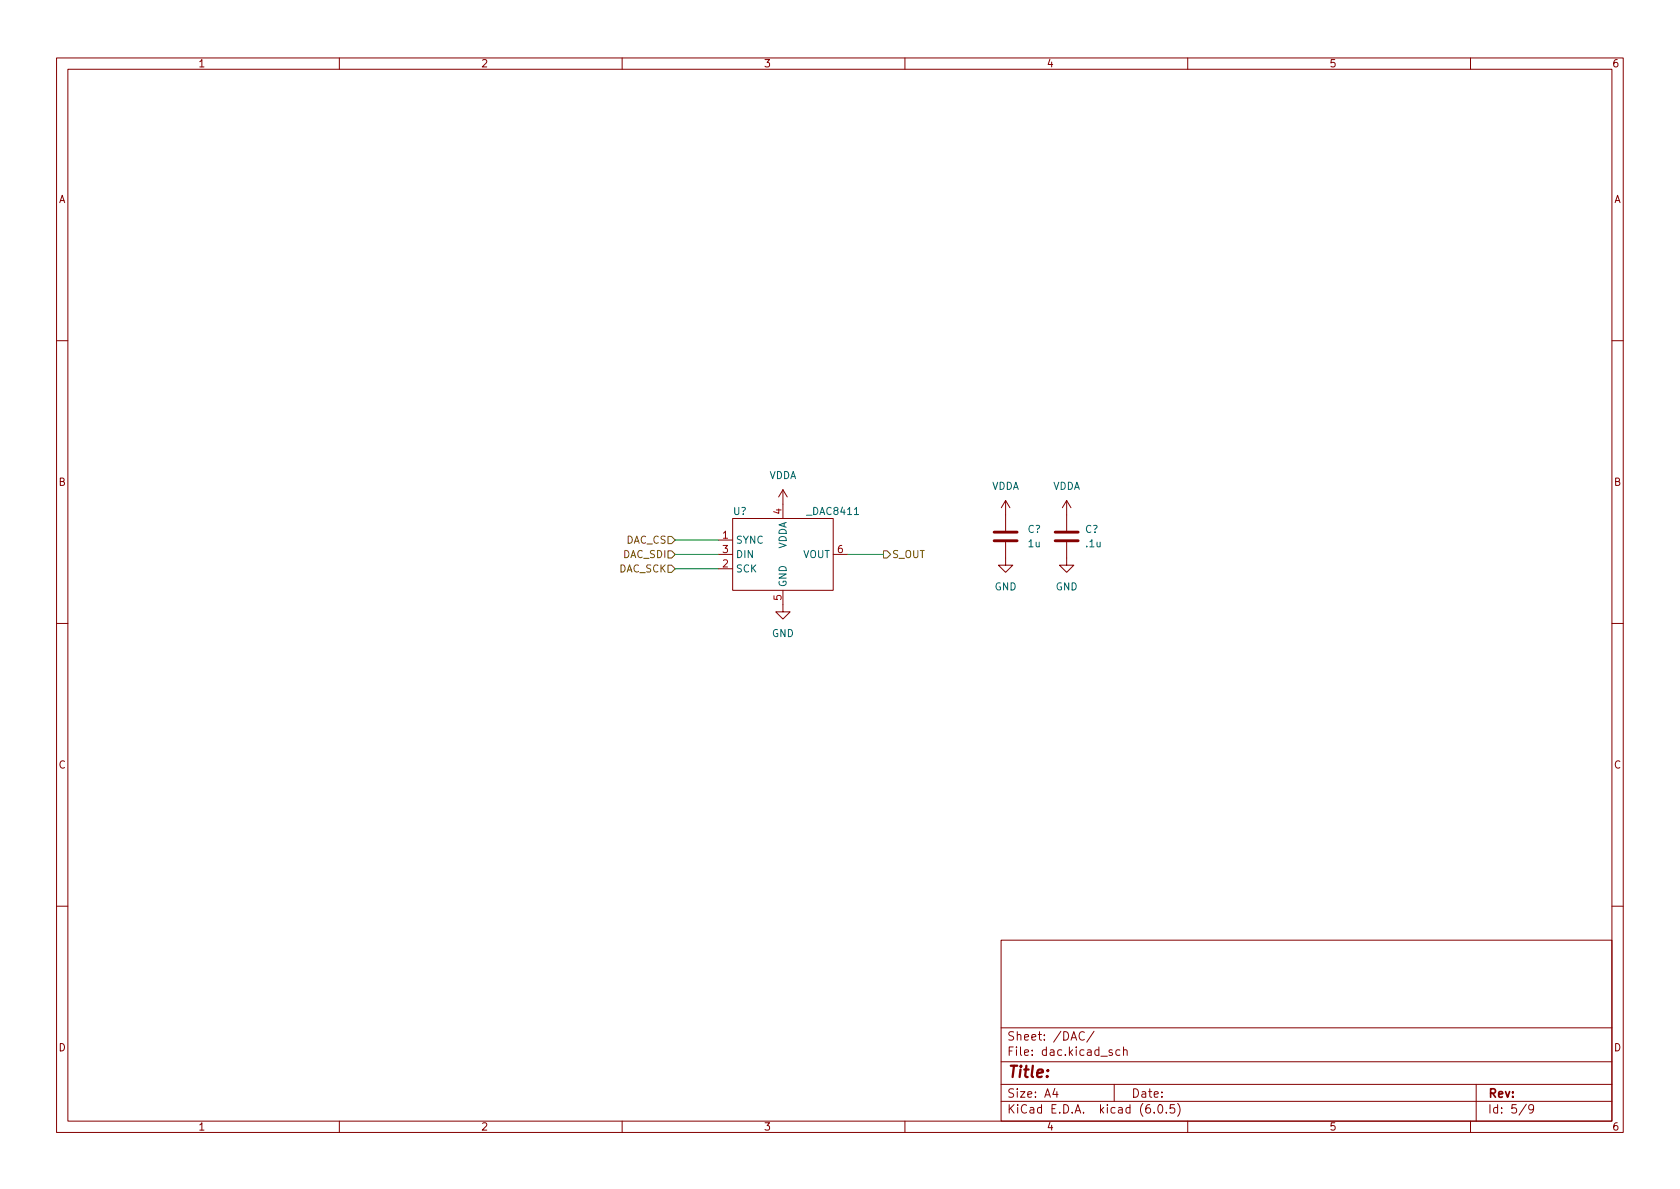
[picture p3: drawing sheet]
<svg xmlns="http://www.w3.org/2000/svg" width="297mm" height="210mm" viewBox="0 0 297 210" stroke-linecap="round" stroke-linejoin="round" font-family="sans-serif">
<g fill="none" stroke="#840000" stroke-width=".18">
<path d="M10 10.2h277v190.1h-277zM12 12.2h273v186.1h-273zM60 10.2v2M110 10.2v2M160 10.2v2M210 10.2v2M260 10.2v2M10 60.2h2M285 60.2h2M127 95.5h2.5M127 98h2.5M129.5 91.7h17.8v12.7h-17.8z"/>
<path d="M138.4 86.6l-.7 1.3M138.4 86.6v5.1M138.4 86.6l.8 1.3M147.3 98h2.6M177.8 95.9v4h1.3l-1.3 1.3-1.3-1.3h1.3M177.8 88.5v5.3M177.8 88.5l-.8 1.3M177.8 88.5l.8 1.3M188.6 95.9v4h1.3l-1.3 1.3-1.3-1.3h1.3M188.6 88.5l-.8 1.3M188.6 88.5v5.3M188.6 88.5l.8 1.3"/>
<path d="M10 110.2h2M127 100.6h2.5M138.4 104.4v3.8h1.3l-1.3 1.3-1.2-1.3h1.2M285 110.2h2M10 160.2h2M177 166.3h108v32h-108zM285 160.2h2M60 198.3v2M110 198.3v2M160 198.3v2M177 194.8h108M177 191.8h108"/>
<path d="M177 187.8h108M177 181.8h108M186.5 192.5l-.4 1h1M186.9 193v1M191.7 182.6a.6 .6 0 0 0-.7 0 .6 .6 0 0 0-.2 .7 .56 .56 0 0 0 .3 .6 .56 .56 0 0 0 .6-.1M193.4 182.4l-1.3 1.9M196.6 185.7l-.3-.1-.2 .2v.3l.5 .1v.4h-.5M197 191.8v3M198 185.7l-.4-.1-.3 .3v.4l.1 .3h.6M198.6 185.8l.3-.2 .3 .1 .1 .9M198.6 185.1v1.5M204.1 196.7v.1"/>
<path d="M204.9 195.4l.2-.1a.81 .81 0 0 1 .6 .7 .81 .81 0 0 1-.3 .8h-.2a.81 .81 0 0 1-.6-.6 .81 .81 0 0 1 .3-.8zM206.2 196.7v.1M207.6 195.3h-.7v.7l.2-.1 .5 .1 .1 .2-.1 .5-.2 .1-.5-.1M208.2 195.1a1.72 1.72 0 0 1 0 2.3M210 198.3v2M260 198.3v2M261 191.8v6.5M269.9 195.3l-1.3 1.9M271.2 196l-.3 .3h-.3l-.3-.3 .1-.6 .5-.1 .2 .2a.99 .99 0 0 1-.4 1.3h-.3"/>
</g>
<path d="M175.8 95.6h4M175.8 94.1h4M186.6 95.6h4M186.6 94.1h4" fill="none" stroke="#840000" stroke-width=".51"/>
<path d="M118.1 99.9h.6l.7 .7-.7 .6h-.6zM118.1 97.4h.6l.7 .6-.7 .7h-.6zM118.1 94.9h.6l.7 .6-.7 .6h-.6zM156.2 97.4h.6l.7 .6-.7 .7h-.6z" fill="none" stroke="#725600" stroke-width=".18"/>
<path d="M119.4 98h7.6M119.4 95.5h7.6M149.9 98h6.3M119.4 100.6h7.6" fill="none" stroke="#009600" stroke-width=".18"/>
<text font-size="2.8" fill="#840000" x="178" y="190.6">Title:</text>
<g font-size="2.1" fill="#840000">
<text x="178" y="184">Sheet: /DAC/</text>
<text x="178" y="186.7">File: dac.kicad_sch</text>
<text x="178" y="196.9">KiCad E.D.A. kicad (6.0.5)</text>
<text x="178" y="194.1">Size: A4</text>
<text x="200" y="194.1">Date:</text>
<text x="263" y="194.1">Rev:</text>
<text x="263" y="196.9">Id: 5/9</text>
</g>
<g font-size="1.8" fill="#840000">
<text x="35" y="11.9">1</text>
<text x="85" y="11.9">2</text>
<text x="135" y="11.9">3</text>
<text x="185" y="11.9">4</text>
<text x="235" y="11.9">5</text>
<text x="285" y="11.9">6</text>
<text x="10.3" y="35.9">A</text>
<text x="285.3" y="35.9">A</text>
<text x="10.3" y="85.9">B</text>
<text x="285.3" y="85.9">B</text>
<text x="10.3" y="135.9">C</text>
<text x="285.3" y="135.9">C</text>
<text x="10.3" y="185.9">D</text>
<text x="285.3" y="185.9">D</text>
<text x="35" y="199.9">1</text>
<text x="85" y="199.9">2</text>
<text x="135" y="199.9">3</text>
<text x="185" y="199.9">4</text>
<text x="235" y="199.9">5</text>
<text x="285" y="199.9">6</text>
</g>
<g font-size="1.8" fill="#006464">
<text x="135.9" y="84.7">VDDA</text>
<text x="175.3" y="86.6">VDDA</text>
<text x="186.1" y="86.6">VDDA</text>
<text x="129.6" y="91.1">U?</text>
<text x="142.9" y="91.1">_DAC8411</text>
<text x="181.7" y="94.2">C?</text>
<text x="191.8" y="94.2">C?</text>
<text x="130" y="96.1">SYNC</text>
<text x="130" y="101.2">SCK</text>
<text x="130" y="98.7">DIN</text>
<text x="139.1" y="97.2" transform="rotate(-90 139.1 97.2)">VDDA</text>
<text x="141.9" y="98.7">VOUT</text>
<text x="181.8" y="96.8">1u</text>
<text x="192.1" y="96.8">.1u</text>
<text x="139.1" y="103.9" transform="rotate(-90 139.1 103.9)">GND</text>
<text x="175.8" y="104.4">GND</text>
<text x="186.6" y="104.4">GND</text>
<text x="136.5" y="112.6">GND</text>
</g>
<g font-size="1.8" fill="#a90000">
<text x="127.8" y="95.2">1</text>
<text x="138.2" y="90.9" transform="rotate(-90 138.2 90.9)">4</text>
<text x="127.8" y="100.3">2</text>
<text x="127.8" y="97.8">3</text>
<text x="148.1" y="97.8">6</text>
<text x="138.2" y="106.2" transform="rotate(-90 138.2 106.2)">5</text>
</g>
<g font-size="1.8" fill="#725600">
<text x="109.4" y="101.2">DAC_SCK</text>
<text x="110.2" y="98.7">DAC_SDI</text>
<text x="110.6" y="96.1">DAC_CS</text>
<text x="157.7" y="98.7">S_OUT</text>
</g>
</svg>
